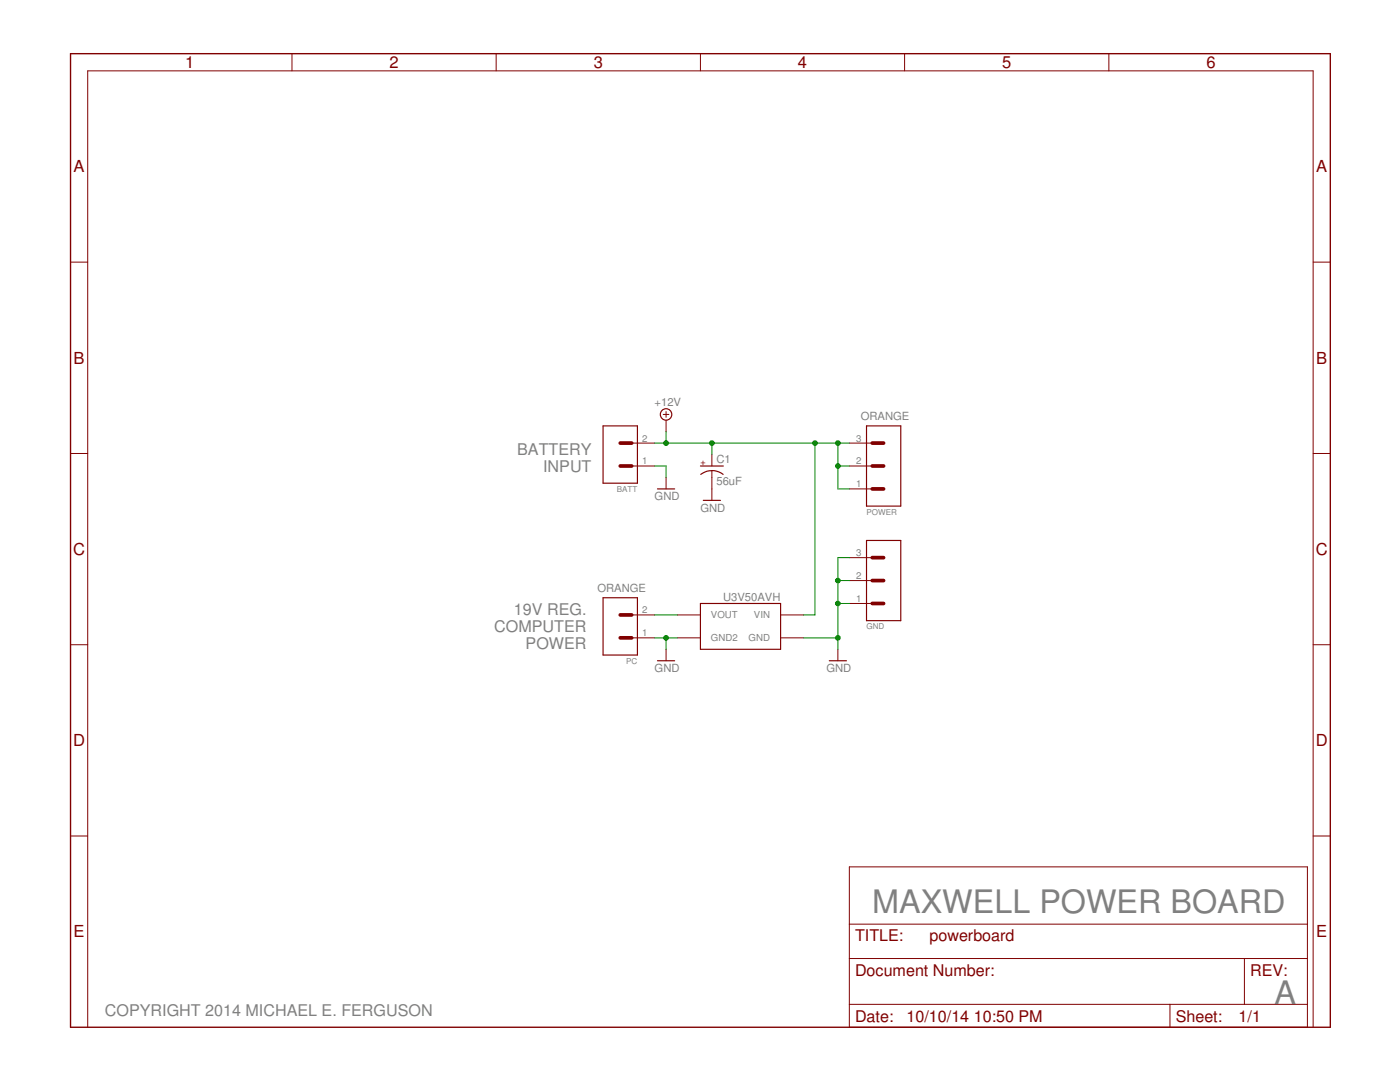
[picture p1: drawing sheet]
<svg xmlns="http://www.w3.org/2000/svg" width="279mm" height="216mm" viewBox="0 0 279 216" stroke-linecap="round" stroke-linejoin="round" font-family="sans-serif">
<g fill="none" stroke="#800000" stroke-width=".2">
<path d="M58.3 10.7v3.4M99 10.7v3.4M139.8 10.7v3.4M180.5 10.7v3.4M221.3 10.7v3.4M14.1 52.3h3.4M262.1 52.3h3.4M14.1 90.5h3.4M126.1 88.4h4.5M126.1 93h4.5M132.4 82.7h1.1M132.9 82.1v1.2"/>
<path d="M132.9 83.8v2.3M132.9 95.3v2.3M142.1 90.7v2.3M142.1 93.9v5.9M169.5 88.4h4.6M169.5 93h4.6M169.5 97.6h4.6M262.1 90.5h3.4M169.5 115.8h4.6M169.5 111.3h4.6M14.1 128.7h3.4M126.1 122.7h4.5"/>
<path d="M126.1 127.3h4.5M132.9 129.6v2.2M135.2 122.7h4.6M135.2 127.3h4.6M155.8 122.7h4.6M155.8 127.3h4.6M167.2 129.6v2.2M169.5 120.4h4.6M262.1 128.7h3.4M14.1 166.8h3.4M169.5 173h91.4v32h-91.4zM262.1 166.8h3.4"/>
<path d="M169.5 191.3h91.4M169.5 184.4h91.4M248.3 191.3v9.1M17.5 205v-190.9h244.6v190.9M169.5 200.4h91.4M233.5 200.4v4.6"/>
</g>
<g fill="none" stroke="#800000" stroke-width=".23">
<path d="M120.4 85h6.8v11.4h-6.8zM131.2 97.6h3.4M139.8 93h4.6M139.8 94.7a3.7 3.7 0 0 1 4.5 0M140.4 99.8h3.4M172.9 85h6.9v16h-6.9zM120.4 119.3h6.8v11.4h-6.8zM172.9 107.8h6.9v16h-6.9zM131.2 131.8h3.4M139.8 120.4h16v9.2h-16zM165.5 131.8h3.4"/>
<circle cx="132.9" cy="82.7" r="1.14"/>
</g>
<path d="M123.8 88.4h2.3M123.8 93h2.3M174.1 88.4h2.2M174.1 93h2.2M174.1 97.6h2.2M174.1 115.8h2.2M174.1 111.3h2.2M123.8 122.7h2.3M123.8 127.3h2.3M174.1 120.4h2.2" fill="none" stroke="#800000" stroke-width=".74"/>
<path d="M14.1 10.7h251.4v194.3h-251.4z" fill="none" stroke="#800000" stroke-width=".28"/>
<g fill="none" stroke="#008000" stroke-width=".2">
<path d="M130.6 88.4h38.9M130.6 93h2.3v2.3M132.9 86.1v2.3M142.1 88.4v2.3M162.6 88.4v34.3h-2.2M167.2 88.4v9.2h2.3M167.2 93h2.3M167.2 115.8h2.3M169.5 111.3h-2.3v18.3M130.6 122.7h4.6M130.6 127.3h4.6M132.9 127.3v2.3"/>
<path d="M160.4 127.3h6.8M167.2 120.4h2.3"/>
</g>
<g fill="#008000" stroke="#008000" stroke-width=".2">
<circle cx="132.9" cy="88.4" r=".47"/>
<circle cx="167.2" cy="88.4" r=".47"/>
<circle cx="167.2" cy="93" r=".47"/>
<circle cx="162.6" cy="88.4" r=".47"/>
<circle cx="142.1" cy="88.4" r=".47"/>
<circle cx="167.2" cy="115.8" r=".47"/>
<circle cx="167.2" cy="120.4" r=".47"/>
<circle cx="167.2" cy="127.3" r=".47"/>
<circle cx="132.9" cy="127.3" r=".47"/>
</g>
<g font-size="6.5" fill="#808080">
<text x="174.1" y="182.1">MAXWELL POWER BOARD</text>
<text x="254.3" y="200.4">A</text>
</g>
<g font-size="3.3" fill="#800000">
<text x="37" y="13.6">1</text>
<text x="77.7" y="13.6">2</text>
<text x="118.5" y="13.6">3</text>
<text x="159.3" y="13.6">4</text>
<text x="200" y="13.6">5</text>
<text x="240.8" y="13.6">6</text>
<text x="14.7" y="34.4">A</text>
<text x="262.7" y="34.4">A</text>
<text x="14.7" y="72.6">B</text>
<text x="262.7" y="72.6">B</text>
<text x="14.6" y="110.7">C</text>
<text x="262.6" y="110.7">C</text>
<text x="14.6" y="148.9">D</text>
<text x="262.6" y="148.9">D</text>
<text x="14.7" y="187.1">E</text>
<text x="262.7" y="187.1">E</text>
</g>
<g font-size="3.2" fill="#808080">
<text x="103.2" y="90.7">BATTERY</text>
<text x="108.4" y="94.1">INPUT</text>
<text x="102.6" y="122.7">19V REG.</text>
<text x="98.6" y="126.1">COMPUTER</text>
<text x="104.9" y="129.6">POWER</text>
<text x="20.9" y="202.7">COPYRIGHT 2014 MICHAEL E. FERGUSON</text>
</g>
<g font-size="3.2" fill="#800000">
<text x="170.6" y="187.8">TITLE:</text>
<text x="185.5" y="187.8">powerboard</text>
<text x="170.6" y="194.7">Document Number:</text>
<text x="249.5" y="194.7">REV:</text>
<text x="170.6" y="203.8">Date:</text>
<text x="180.9" y="203.8">10/10/14</text>
<text x="194.3" y="203.8">10:50 PM</text>
<text x="234.6" y="203.8">Sheet:</text>
<text x="247.2" y="203.8">1/1</text>
</g>
<g font-size="2.2" fill="#808080">
<text x="130.6" y="81">+12V</text>
<text x="171.8" y="83.9">ORANGE</text>
<text x="143" y="92.4">C1</text>
<text x="130.6" y="99.8">GND</text>
<text x="143" y="96.8">56uF</text>
<text x="139.8" y="102.1">GND</text>
<text x="119.2" y="118.1">ORANGE</text>
<text x="144.3" y="119.8">U3V50AVH</text>
<text x="130.6" y="134.1">GND</text>
<text x="164.9" y="134.1">GND</text>
</g>
<g font-size="1.9" fill="#808080">
<text x="128.2" y="88.1">2</text>
<text x="170.9" y="88.1">3</text>
<text x="128.2" y="92.7">1</text>
<text x="170.9" y="92.7">2</text>
<text x="170.9" y="97.2">1</text>
<text x="170.9" y="111">3</text>
<text x="170.9" y="115.5">2</text>
<text x="128.2" y="122.4">2</text>
<text x="141.9" y="123.4">VOUT</text>
<text x="150.5" y="123.4">VIN</text>
<text x="170.9" y="120.1">1</text>
<text x="128.2" y="127">1</text>
<text x="141.9" y="128">GND2</text>
<text x="149.4" y="128">GND</text>
</g>
<text font-size="1.8" fill="#800000" x="139.8" y="92.8">+</text>
<g font-size="1.6" fill="#808080">
<text x="123.1" y="98.1">BATT</text>
<text x="172.9" y="102.7">POWER</text>
<text x="172.9" y="125.6">GND</text>
<text x="125" y="132.4">PC</text>
</g>
</svg>
